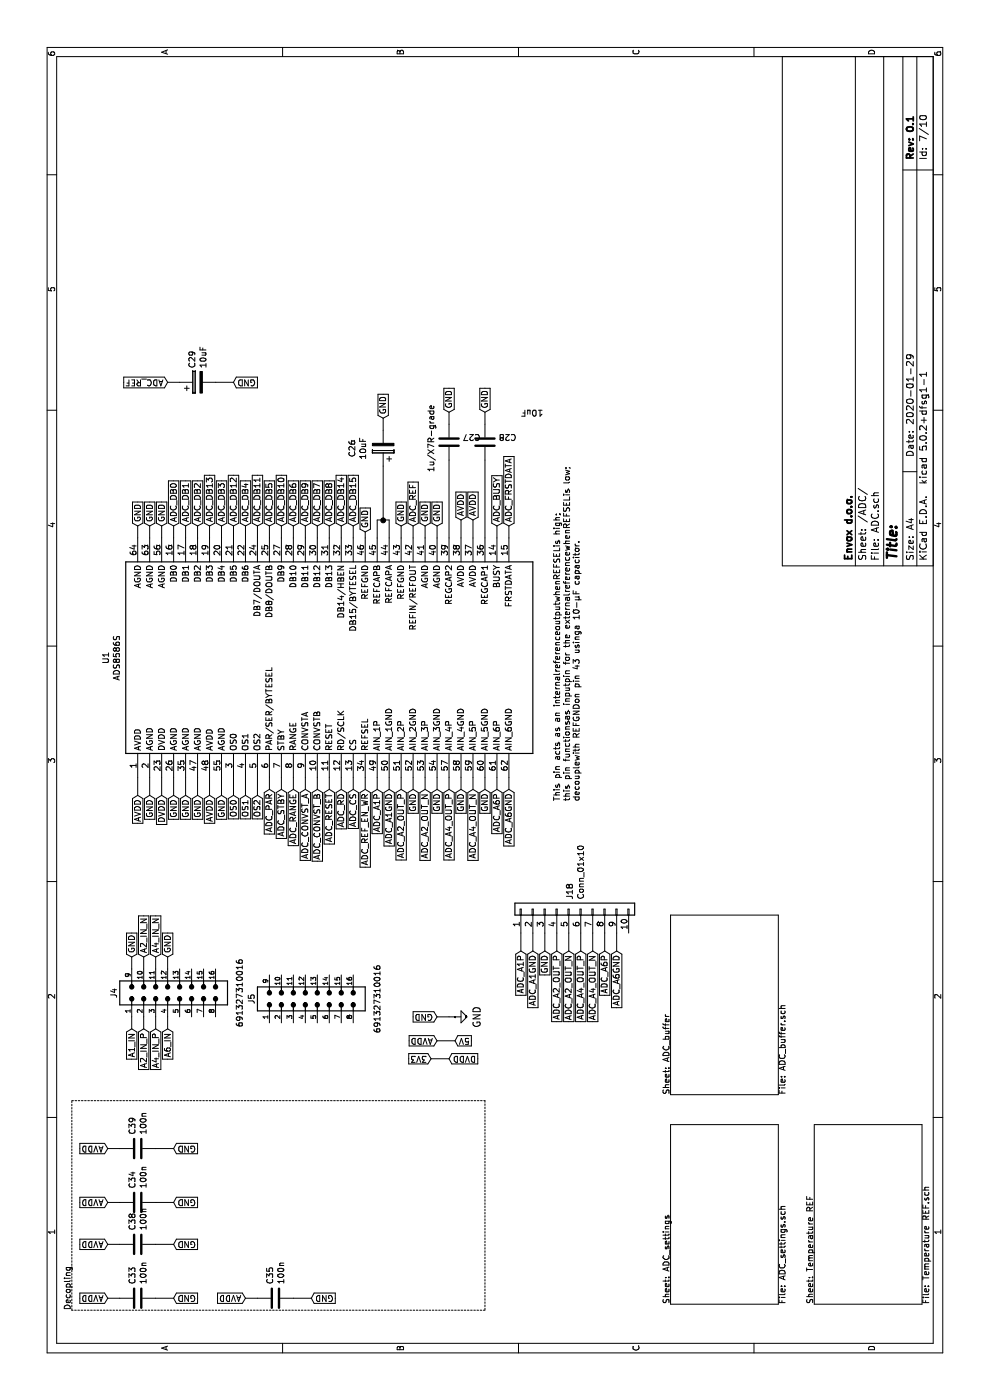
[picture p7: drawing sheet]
EESchema Schematic File Version 4
LIBS:LCD_PMOD-cache
EELAYER 26 0
EELAYER END
$Descr A4 11693 8268
encoding utf-8
Sheet 7 10
Title ""
Date "2020-01-29"
Rev "0.1"
Comp "Envox d.o.o."
Comment1 ""
Comment2 ""
Comment3 ""
Comment4 ""
$EndDescr
$Comp
L 691327310016:691327310016 J4
U 1 1
P 3400 1400
F 0 "J4" V 2950 1400 50  0000 C CNN
F 1 "691327310016" V 4000 1400 50  0000 C CNN
F 2 "691327310016:691327310016" H 3400 1400 50  0001 L BNN
F 3 "" H 3400 1400 50  0001 C CNN
	1    3400 1400
	0    1    1    0   
$EndComp
$Comp
L 691327310016:691327310016 J5
U 1 1
P 3350 2550
F 0 "J5" V 2900 2550 50  0000 C CNN
F 1 "691327310016" V 3950 2550 50  0000 C CNN
F 2 "691327310016:691327310016" H 3350 2550 50  0001 L BNN
F 3 "" H 3350 2550 50  0001 C CNN
	1    3350 2550
	0    1    1    0   
$EndComp
Text GLabel 850  900  1    50   Input ~ 0
AVDD
Text GLabel 850  1450 3    50   Input ~ 0
GND
$Comp
L antena:C C33
U 1 1
P 850 1150
F 0 "C33" H 965 1196 50  0000 L CNN
F 1 "100n" H 965 1105 50  0000 L CNN
F 2 "Capacitor_SMD:C_0603_1608Metric" H 888 1000 50  0001 C CNN
F 3 "~" H 850 1150 50  0001 C CNN
	1    850  1150
	1    0    0    -1  
$EndComp
Wire Wire Line
	850  900  850  1000
Wire Wire Line
	850  1300 850  1450
Text GLabel 1300 900  1    50   Input ~ 0
AVDD
Text GLabel 1300 1450 3    50   Input ~ 0
GND
$Comp
L antena:C C38
U 1 1
P 1300 1150
F 0 "C38" H 1415 1196 50  0000 L CNN
F 1 "100n" H 1415 1105 50  0000 L CNN
F 2 "Capacitor_SMD:C_0603_1608Metric" H 1338 1000 50  0001 C CNN
F 3 "~" H 1300 1150 50  0001 C CNN
	1    1300 1150
	1    0    0    -1  
$EndComp
Wire Wire Line
	1300 900  1300 1000
Wire Wire Line
	1300 1300 1300 1450
Text GLabel 1650 900  1    50   Input ~ 0
AVDD
Text GLabel 1650 1450 3    50   Input ~ 0
GND
$Comp
L antena:C C34
U 1 1
P 1650 1150
F 0 "C34" H 1765 1196 50  0000 L CNN
F 1 "100n" H 1765 1105 50  0000 L CNN
F 2 "Capacitor_SMD:C_0603_1608Metric" H 1688 1000 50  0001 C CNN
F 3 "~" H 1650 1150 50  0001 C CNN
	1    1650 1150
	1    0    0    -1  
$EndComp
Wire Wire Line
	1650 900  1650 1000
Wire Wire Line
	1650 1300 1650 1450
Text GLabel 2100 900  1    50   Input ~ 0
AVDD
Text GLabel 2100 1450 3    50   Input ~ 0
GND
$Comp
L antena:C C39
U 1 1
P 2100 1150
F 0 "C39" H 2215 1196 50  0000 L CNN
F 1 "100n" H 2215 1105 50  0000 L CNN
F 2 "Capacitor_SMD:C_0603_1608Metric" H 2138 1000 50  0001 C CNN
F 3 "~" H 2100 1150 50  0001 C CNN
	1    2100 1150
	1    0    0    -1  
$EndComp
Wire Wire Line
	2100 900  2100 1000
Wire Wire Line
	2100 1300 2100 1450
Text GLabel 850  2050 1    50   Input ~ 0
AVDD
Text GLabel 850  2600 3    50   Input ~ 0
GND
$Comp
L antena:C C35
U 1 1
P 850 2300
F 0 "C35" H 965 2346 50  0000 L CNN
F 1 "100n" H 965 2255 50  0000 L CNN
F 2 "Capacitor_SMD:C_0603_1608Metric" H 888 2150 50  0001 C CNN
F 3 "~" H 850 2300 50  0001 C CNN
	1    850  2300
	1    0    0    -1  
$EndComp
Wire Wire Line
	850  2050 850  2150
Wire Wire Line
	850  2450 850  2600
Text GLabel 5100 2750 0    50   Input ~ 0
ADC_RESET
Text GLabel 5100 3150 0    50   Input ~ 0
ADC_A1P
Text GLabel 5100 3350 0    50   Input ~ 0
ADC_A2_OUT_P
Text GLabel 5100 3550 0    50   Input ~ 0
ADC_A2_OUT_N
Text GLabel 7300 4150 2    50   Input ~ 0
ADC_BUSY
Text GLabel 8500 1400 1    50   Input ~ 0
ADC_REF
Text GLabel 7300 1450 2    50   Input ~ 0
ADC_DB0
Text GLabel 7300 1550 2    50   Input ~ 0
ADC_DB1
Text GLabel 7300 1650 2    50   Input ~ 0
ADC_DB2
Text GLabel 7300 1750 2    50   Input ~ 0
ADC_DB13
Text GLabel 7300 1850 2    50   Input ~ 0
ADC_DB3
Text GLabel 7300 1950 2    50   Input ~ 0
ADC_DB12
Text GLabel 7300 2050 2    50   Input ~ 0
ADC_DB4
Text GLabel 7300 2150 2    50   Input ~ 0
ADC_DB11
Text GLabel 7300 2250 2    50   Input ~ 0
ADC_DB5
Text GLabel 7300 2350 2    50   Input ~ 0
ADC_DB10
Text GLabel 7300 2450 2    50   Input ~ 0
ADC_DB6
Text GLabel 7300 2550 2    50   Input ~ 0
ADC_DB9
Text GLabel 7300 2650 2    50   Input ~ 0
ADC_DB7
Text GLabel 7300 2850 2    50   Input ~ 0
ADC_DB14
Text GLabel 7300 2950 2    50   Input ~ 0
ADC_DB15
Text GLabel 7300 2750 2    50   Input ~ 0
ADC_DB8
Text GLabel 5100 2450 0    50   Input ~ 0
ADC_RANGE
Text GLabel 5100 2350 0    50   Input ~ 0
ADC_STBY
Text GLabel 5100 2850 0    50   Input ~ 0
ADC_RD
Text GLabel 5100 2250 0    50   Input ~ 0
ADC_PAR
Text GLabel 5100 2950 0    50   Input ~ 0
ADC_CS
Text GLabel 5100 2550 0    50   Input ~ 0
ADC_CONVST_A
Text GLabel 5100 2650 0    50   Input ~ 0
ADC_CONVST_B
Text GLabel 5100 3050 0    50   Input ~ 0
ADC_REF_EN_WR
Wire Notes Line
	750  600  2500 600 
Wire Notes Line
	2500 600  2500 4050
Wire Notes Line
	2500 4050 750  4050
Wire Notes Line
	750  4050 750  600 
Text Notes 750  600  0    50   ~ 0
Decopling
$Sheet
S 800  6800 1500 900 
U 5E7660D0
F0 "Temperature REF" 50
F1 "Temperature REF.sch" 50
$EndSheet
$Sheet
S 800  5600 1500 900 
U 5E776450
F0 "ADC_settings" 50
F1 "ADC_settings.sch" 50
$EndSheet
$Sheet
S 2550 5600 1500 900 
U 5E785EBD
F0 "ADC_buffer" 50
F1 "ADC_buffer.sch" 50
$EndSheet
Text GLabel 3100 1100 0    50   Input ~ 0
A1_IN
Text GLabel 3100 1200 0    50   Input ~ 0
A2_IN_P
Wire Wire Line
	3600 1100 3700 1100
Wire Wire Line
	3100 1100 3200 1100
Text GLabel 3700 1200 2    50   Input ~ 0
A2_IN_N
Text GLabel 3100 1300 0    50   Input ~ 0
A4_IN_P
Wire Wire Line
	3700 1200 3600 1200
Wire Wire Line
	3100 1200 3200 1200
Text GLabel 3700 1300 2    50   Input ~ 0
A4_IN_N
Text GLabel 3100 1400 0    50   Input ~ 0
A6_IN
Wire Wire Line
	3700 1300 3600 1300
Wire Wire Line
	3100 1300 3200 1300
Text GLabel 2850 3750 3    50   Input ~ 0
DVDD
Text GLabel 2850 3600 1    50   Input ~ 0
3V3
Wire Wire Line
	2850 3600 2850 3750
Text GLabel 3000 3650 1    50   Input ~ 0
AVDD
Text GLabel 3000 3800 3    50   Input ~ 0
5V
Wire Wire Line
	3000 3650 3000 3800
Text Notes 5000 4850 0    50   ~ 0
This pin acts as an internalreferenceoutputwhenREFSELis high;\nthis pin functionsas inputpin for the externalreferencewhenREFSELis low;\ndecouplewith REFGNDon pin 43 usinga 10-μF capacitor.
$Comp
L ads8586s:ADS8586S U1
U 1 1
P 6200 2750
F 0 "U1" H 6200 4617 50  0000 C CNN
F 1 "ADS8586S" H 6200 4526 50  0000 C CNN
F 2 "Package_QFP:LQFP-64_10x10mm_P0.5mm" H 6200 2750 50  0001 L CNN
F 3 "" H 6200 2750 50  0001 L CNN
	1    6200 2750
	1    0    0    -1  
$EndComp
Wire Wire Line
	7200 1450 7300 1450
Wire Wire Line
	7200 1550 7300 1550
Wire Wire Line
	7200 1650 7300 1650
Wire Wire Line
	7200 1750 7300 1750
Wire Wire Line
	7200 1850 7300 1850
Wire Wire Line
	7200 1950 7300 1950
Wire Wire Line
	7200 2050 7300 2050
Wire Wire Line
	7200 2150 7300 2150
Wire Wire Line
	7200 2250 7300 2250
Wire Wire Line
	7200 2350 7300 2350
Wire Wire Line
	7200 2450 7300 2450
Wire Wire Line
	7200 2550 7300 2550
Wire Wire Line
	7200 2650 7300 2650
Wire Wire Line
	7200 2750 7300 2750
Wire Wire Line
	7200 2850 7300 2850
Wire Wire Line
	7200 2950 7300 2950
Wire Wire Line
	7200 4150 7300 4150
Text GLabel 5100 3750 0    50   Input ~ 0
ADC_A4_OUT_P
Text GLabel 5100 3950 0    50   Input ~ 0
ADC_A4_OUT_N
Text GLabel 5100 4150 0    50   Input ~ 0
ADC_A6P
Wire Wire Line
	5100 3150 5200 3150
Wire Wire Line
	5100 3250 5200 3250
Wire Wire Line
	5100 3350 5200 3350
Wire Wire Line
	5100 3450 5200 3450
Wire Wire Line
	5100 3550 5200 3550
Wire Wire Line
	5100 3650 5200 3650
Wire Wire Line
	5100 3750 5200 3750
Wire Wire Line
	5100 3950 5200 3950
Wire Wire Line
	5100 4150 5200 4150
Wire Wire Line
	5100 3050 5200 3050
Wire Wire Line
	5100 2950 5200 2950
Wire Wire Line
	5100 2850 5200 2850
Wire Wire Line
	5100 2750 5200 2750
Wire Wire Line
	5100 2650 5200 2650
Wire Wire Line
	5100 2550 5200 2550
Wire Wire Line
	5100 2450 5200 2450
Wire Wire Line
	5100 2350 5200 2350
Wire Wire Line
	5100 2250 5200 2250
Text GLabel 5050 1950 0    50   Input ~ 0
OS0
Text GLabel 5050 2050 0    50   Input ~ 0
OS1
Text GLabel 5050 2150 0    50   Input ~ 0
OS2
Wire Wire Line
	5050 1950 5200 1950
Wire Wire Line
	5050 2050 5200 2050
Wire Wire Line
	5050 2150 5200 2150
Text GLabel 7300 4250 2    50   Input ~ 0
ADC_FRSTDATA
Wire Wire Line
	7200 4250 7300 4250
Text GLabel 8500 1950 3    50   Input ~ 0
GND
Text GLabel 7300 3450 2    50   Input ~ 0
ADC_REF
Wire Wire Line
	7200 3350 7300 3350
Wire Wire Line
	7200 3450 7300 3450
Wire Wire Line
	8500 1400 8500 1500
Wire Wire Line
	8500 1800 8500 1950
$Comp
L antena:CP C29
U 1 1
P 8500 1650
F 0 "C29" H 8618 1696 50  0000 L CNN
F 1 "10uF" H 8618 1605 50  0000 L CNN
F 2 "Capacitor_SMD:C_0805_2012Metric" H 8538 1500 50  0001 C CNN
F 3 "~" H 8500 1650 50  0001 C CNN
	1    8500 1650
	1    0    0    -1  
$EndComp
Wire Wire Line
	7200 3150 7350 3150
Wire Wire Line
	7350 3150 7350 3200
Wire Wire Line
	7350 3250 7200 3250
$Comp
L antena:CP C26
U 1 1
P 7950 3200
F 0 "C26" V 8205 3200 50  0000 C CNN
F 1 "10uF" V 8114 3200 50  0000 C CNN
F 2 "Capacitor_SMD:C_0805_2012Metric" H 7988 3050 50  0001 C CNN
F 3 "~" H 7950 3200 50  0001 C CNN
	1    7950 3200
	0    -1   -1   0   
$EndComp
Text GLabel 7250 3050 2    50   Input ~ 0
GND
Wire Wire Line
	7200 3050 7250 3050
Wire Wire Line
	7350 3200 7800 3200
Connection ~ 7350 3200
Wire Wire Line
	7350 3200 7350 3250
Text GLabel 8200 3200 2    50   Input ~ 0
GND
Wire Wire Line
	8100 3200 8200 3200
Text GLabel 7300 3550 2    50   Input ~ 0
GND
Text GLabel 7300 3650 2    50   Input ~ 0
GND
Wire Wire Line
	7200 3550 7300 3550
Wire Wire Line
	7200 3650 7300 3650
Wire Wire Line
	7200 1150 7300 1150
Wire Wire Line
	7200 1250 7300 1250
Wire Wire Line
	7200 1350 7300 1350
Wire Wire Line
	5050 1550 5200 1550
Wire Wire Line
	5050 1850 5200 1850
Wire Wire Line
	5050 1250 5200 1250
Text GLabel 5050 1350 0    50   Input ~ 0
DVDD
Wire Wire Line
	5050 1350 5200 1350
Text GLabel 5050 1750 0    50   Input ~ 0
AVDD
Wire Wire Line
	5050 1750 5200 1750
Text GLabel 7350 3950 2    50   Input ~ 0
AVDD
Wire Wire Line
	7200 3950 7350 3950
Text GLabel 7350 3850 2    50   Input ~ 0
AVDD
Wire Wire Line
	7200 3850 7350 3850
$Comp
L antena:C C28
U 1 1
P 8000 4050
F 0 "C28" H 8115 4096 50  0000 L CNN
F 1 "10uF" H 8300 4300 50  0000 L CNN
F 2 "Capacitor_SMD:C_0805_2012Metric" H 8038 3900 50  0001 C CNN
F 3 "~" H 8000 4050 50  0001 C CNN
	1    8000 4050
	0    1    1    0   
$EndComp
$Comp
L antena:C C27
U 1 1
P 8000 3750
F 0 "C27" H 8115 3796 50  0000 L CNN
F 1 "1u/X7R-grade" V 7850 3500 50  0000 L CNN
F 2 "Capacitor_SMD:C_0805_2012Metric" H 8038 3600 50  0001 C CNN
F 3 "~" H 8000 3750 50  0001 C CNN
	1    8000 3750
	0    1    1    0   
$EndComp
Wire Wire Line
	7200 3750 7850 3750
Wire Wire Line
	7200 4050 7850 4050
Text GLabel 8250 3750 2    50   Input ~ 0
GND
Text GLabel 8250 4050 2    50   Input ~ 0
GND
Wire Wire Line
	8150 3750 8250 3750
Wire Wire Line
	8150 4050 8250 4050
Text GLabel 5050 1150 0    50   Input ~ 0
AVDD
Text GLabel 3700 1400 2    50   Input ~ 0
GND
Wire Wire Line
	3100 1400 3200 1400
Text GLabel 3700 1100 2    50   Input ~ 0
GND
Wire Wire Line
	3600 1400 3700 1400
Wire Wire Line
	5050 1150 5200 1150
Text GLabel 5050 1250 0    50   Input ~ 0
GND
Text GLabel 5050 1550 0    50   Input ~ 0
GND
Text GLabel 5050 1850 0    50   Input ~ 0
GND
Text GLabel 7300 1150 2    50   Input ~ 0
GND
Text GLabel 7300 1250 2    50   Input ~ 0
GND
Text GLabel 7300 1350 2    50   Input ~ 0
GND
Text GLabel 5100 3250 0    50   Input ~ 0
ADC_A1GND
Text GLabel 5100 3650 0    50   Input ~ 0
GND
Text GLabel 5100 3450 0    50   Input ~ 0
GND
Text GLabel 7300 3350 2    50   Input ~ 0
GND
$Comp
L EEZ_DIB_MCU_r1B1-eagle-import:GND #SUPPLY?
U 1 1
P 3200 3850
AR Path="/5E22C01C/5E40527A" Ref="#SUPPLY?"  Part="1" 
AR Path="/5E22D897/5E40527A" Ref="#SUPPLY0114"  Part="1" 
F 0 "#SUPPLY0114" H 3200 3850 50  0001 C CNN
F 1 "GND" H 3200 3720 59  0000 C CNN
F 2 "" H 3200 3850 50  0001 C CNN
F 3 "" H 3200 3850 50  0001 C CNN
	1    3200 3850
	1    0    0    -1  
$EndComp
Text GLabel 3200 3650 1    50   Input ~ 0
GND
Wire Wire Line
	3200 3650 3200 3750
Text GLabel 5050 1450 0    50   Input ~ 0
GND
Wire Wire Line
	5050 1450 5200 1450
Text GLabel 5050 1650 0    50   Input ~ 0
GND
Wire Wire Line
	5200 1650 5050 1650
Wire Wire Line
	5100 4050 5200 4050
Wire Wire Line
	5100 4250 5200 4250
Text GLabel 5100 4250 0    50   Input ~ 0
ADC_A6GND
Wire Wire Line
	5100 3850 5200 3850
Text GLabel 5100 3850 0    50   Input ~ 0
GND
Text GLabel 5100 4050 0    50   Input ~ 0
GND
Text GLabel 3750 4350 0    50   Input ~ 0
ADC_A1P
Text GLabel 3750 4650 0    50   Input ~ 0
ADC_A2_OUT_P
Text GLabel 3750 4450 0    50   Input ~ 0
ADC_A1GND
Text GLabel 3750 4550 0    50   Input ~ 0
GND
Text GLabel 3750 4750 0    50   Input ~ 0
ADC_A2_OUT_N
Text GLabel 3750 4850 0    50   Input ~ 0
ADC_A4_OUT_P
Text GLabel 3750 4950 0    50   Input ~ 0
ADC_A4_OUT_N
Text GLabel 3750 5050 0    50   Input ~ 0
ADC_A6P
Text GLabel 3750 5150 0    50   Input ~ 0
ADC_A6GND
$Comp
L Connector_Generic:Conn_01x10 J18
U 1 1
P 4100 4750
F 0 "J18" H 4180 4742 50  0000 L CNN
F 1 "Conn_01x10" H 4180 4651 50  0000 L CNN
F 2 "Connector_PinHeader_1.00mm:PinHeader_1x10_P1.00mm_Vertical" H 4100 4750 50  0001 C CNN
F 3 "~" H 4100 4750 50  0001 C CNN
	1    4100 4750
	1    0    0    -1  
$EndComp
Wire Wire Line
	3750 4350 3900 4350
Wire Wire Line
	3750 4450 3900 4450
Wire Wire Line
	3750 4550 3900 4550
Wire Wire Line
	3750 4650 3900 4650
Wire Wire Line
	3750 4750 3900 4750
Wire Wire Line
	3750 4850 3900 4850
Wire Wire Line
	3750 4950 3900 4950
Wire Wire Line
	3750 5050 3900 5050
Wire Wire Line
	3750 5150 3900 5150
$EndSCHEMATC
